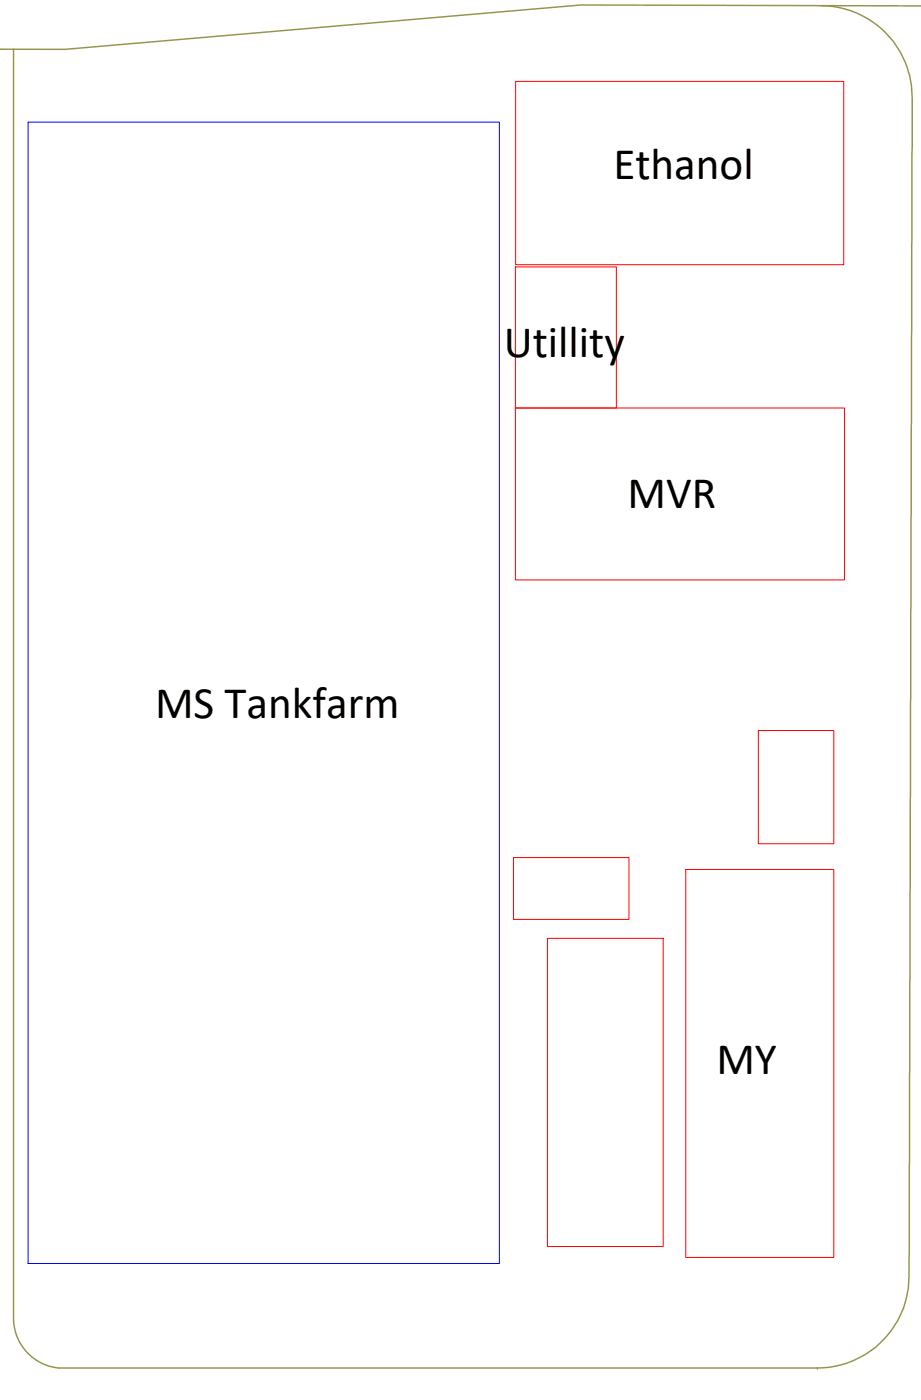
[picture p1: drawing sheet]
<svg xmlns="http://www.w3.org/2000/svg" width="161mm" height="244mm" viewBox="0 0 161 244" stroke-linecap="round" stroke-linejoin="round" font-family="sans-serif">
<!-- layer: A402- - VejSide -->
<path d="M2.4 8.6v222a8.7 8.7 0 0 0 7.9 8.2M143.2 1a16.2 16.2 0 0 1 15.9 17.8l-.5 200a34.5 34.5 0 0 1-.5 8 16.1 16.1 0 0 1-15.5 12M160.7 1l-59.4-.1-90 7.7h-11.3M10.3 238.8h132.3M142.6 238.8h.1" fill="none" stroke="#95954a" stroke-width=".25"/>
<!-- layer: 0 -->
<path d="M4.9 21.3h82.2v199.3h-82.2z" fill="none" stroke="#00f" stroke-width=".17"/>
<path d="M89.9 14.2h57.3v32h-57.3zM89.9 46.6h17.6v24.6h-17.6zM89.9 71.2h57.4v30h-57.4zM132.3 127.5h13.1v19.8h-13.1zM89.6 149.7h20.1v10.8h-20.1zM119.6 151.8h25.8v67.7h-25.8zM95.5 163.8h20.2v53.8h-20.2z" fill="none" stroke="#f00" stroke-width=".17"/>
<g font-size="7.9">
<text x="107" y="31.2">Ethanol</text>
<text x="87.9" y="62.3">Utillity</text>
<text x="109.5" y="88.7">MVR</text>
<text x="27" y="125.3">MS Tankfarm</text>
<text x="125" y="187.4">MY</text>
</g>
</svg>
